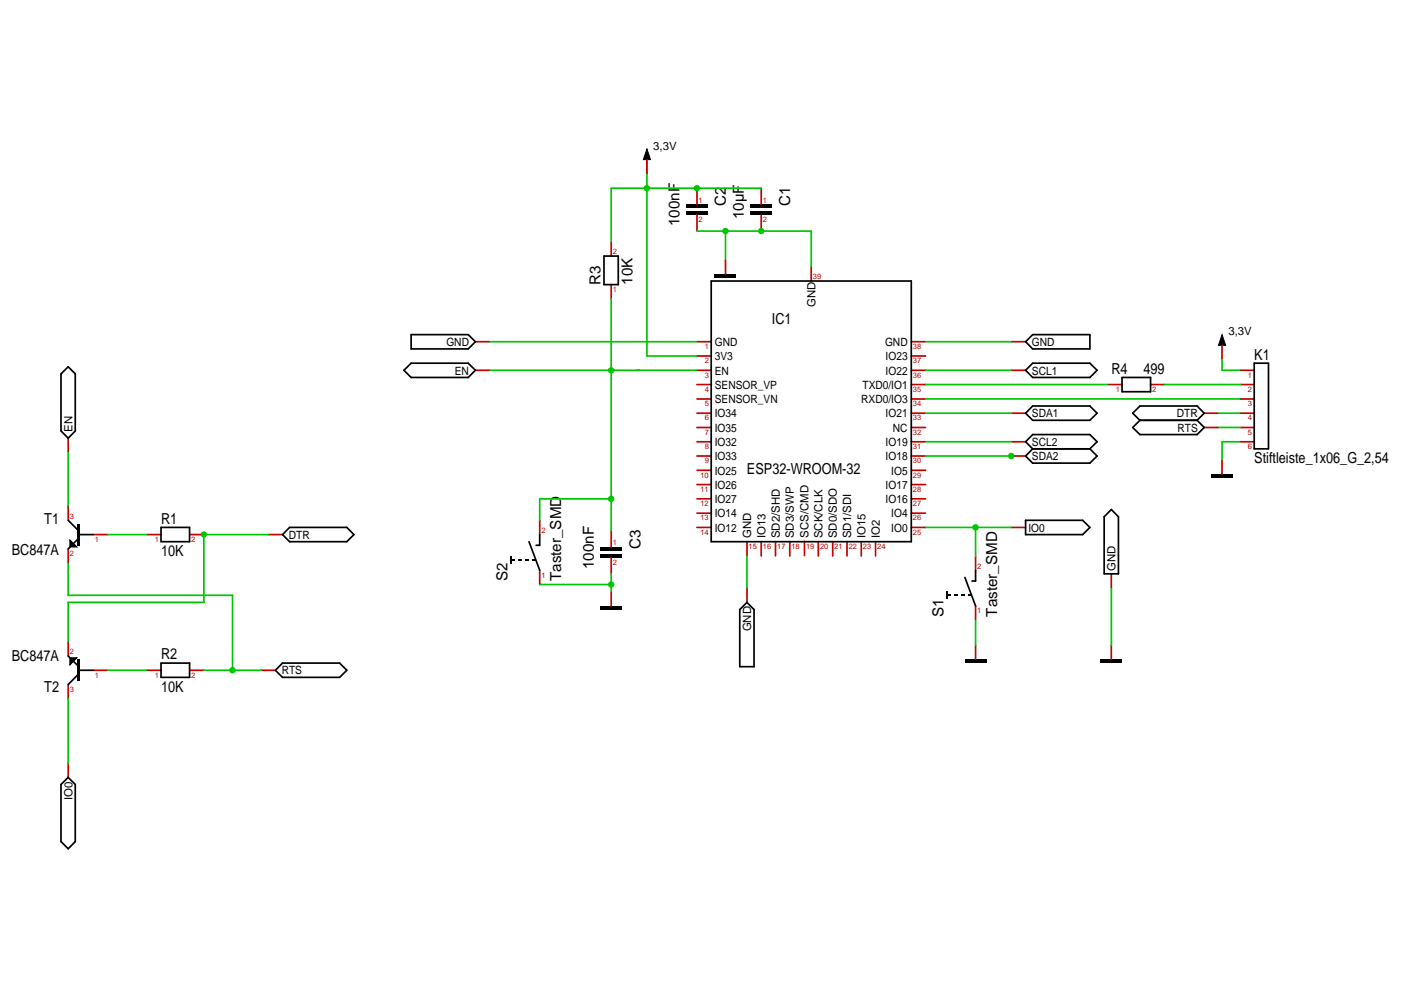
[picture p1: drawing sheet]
<svg xmlns="http://www.w3.org/2000/svg" width="297mm" height="210mm" viewBox="0 0 297 210" stroke-linecap="round" stroke-linejoin="round" font-family="sans-serif">
<g fill="none" stroke="#c70000" stroke-width=".36">
<path d="M137.2 33.8v3.1M147.8 39.9v3.4M161.4 39.9v3.4M129.6 51.3v3M147.8 45.6v3.4M153.8 55.1v3M161.4 45.6v3.4M172 56.6v3M100.8 78.5h3M100.8 72.5h3M129.6 60.3v3.1M147.8 78.5h3"/>
<path d="M147.8 72.5h3M147.8 75.5h3M193.2 78.5h3M193.2 72.5h3M193.2 75.5h3M214.4 78.5h3M214.4 72.5h3M259.1 73.2v3M262.9 78.5h3M14.5 92.9v3M147.8 93.7h3M147.8 96.7h3"/>
<path d="M147.8 87.6h3M147.8 90.6h3M147.8 84.6h3M147.8 81.5h3M147.8 99.7h3M193.2 93.7h3M193.2 96.7h3M193.2 87.6h3M193.2 90.6h3M193.2 84.6h3M193.2 81.5h3M193.2 99.7h3"/>
<path d="M214.4 93.7h3M214.4 96.7h3M214.4 87.6h3M234.9 81.5h3M243.9 81.5h3.1M255.3 87.6h3M255.3 90.6h3M259.1 97.5v3M262.9 93.7h3M262.9 87.6h3M262.9 90.6h3M262.9 84.6h3"/>
<path d="M262.9 81.5h3M14.5 107.3v3M14.5 116.4v3M19.7 113.3h3.1M31.1 113.3h3M40.2 113.3h3M56.9 113.3h3M114.4 110.3v3M129.6 112.6v3.4M129.6 118.3v3.4M147.8 111.8h3M147.8 102.7h3"/>
<path d="M147.8 105.8h3M147.8 108.8h3M158.4 114.9v3M161.4 114.9v3M164.4 114.9v3M167.4 114.9v3M170.6 114.8v3M173.5 114.9v3M176.6 114.9v3M179.6 114.9v3M182.6 114.9v3M185.6 114.9v3"/>
<path d="M193.2 111.8h3M193.2 102.7h3M193.2 105.8h3M193.2 108.8h3M206.8 117.9v3M214.4 111.8h3M14.5 136.1v3M114.4 120.9v3M129.6 125.5v3M158.4 124.7v3M206.8 128.5v3M206.8 136.8v3"/>
<path d="M235.6 121.7v3M235.6 136.8v3M14.5 145.1v3.1M19.7 142.1h3.1M31.1 142.1h3M40.2 142.1h3M55.4 142.1h3M14.5 161.8v3"/>
</g>
<g fill="none" stroke="#000" stroke-width=".36">
<path d="M128.1 54.3h3v6h-3zM150.8 59.6h42.4v55.3h-42.4zM12.9 79.3l1.6-1.5 1.5 1.5v12.1l-1.5 1.5-1.6-1.5zM85.6 78.5l1.6-1.5h12.1l1.5 1.5-1.5 1.5h-12.1zM87.2 71h12.1l1.5 1.5-1.5 1.5h-12.1zM217.4 78.5l1.5-1.5h12.2l1.5 1.5-1.5 1.5h-12.2zM217.4 72.5l1.5-1.5h12.2v3h-12.2zM265.9 77h3v18.2h-3zM218.9 95.2l-1.5-1.5 1.5-1.6h12.2l1.5 1.6-1.5 1.5M218.9 95.2h12.2M218.9 95.2l-1.5 1.5 1.5 1.5h12.2l1.5-1.5-1.5-1.5M218.9 86.1h12.2l1.5 1.5-1.5 1.5h-12.2l-1.5-1.5z"/>
<path d="M237.9 80h6v3.1h-6zM241.7 89.1l-1.5 1.5 1.5 1.5h12.1l1.5-1.5-1.5-1.5M241.7 89.1h12.1M241.7 89.1l-1.5-1.5 1.5-1.5h12.1l1.5 1.5-1.5 1.5M14.5 110.3l2.2 2.3M16.7 113.3h3M16.7 114.1l-2.2 2.3M34.1 111.8h6.1v3.1h-6.1zM61.4 111.8h12.1l1.5 1.5-1.5 1.6h-12.1l-1.5-1.6zM112.2 114.9l2.2 6M114.4 113.3v2.3h-.7M217.4 110.3h12.2l1.5 1.5-1.5 1.5h-12.2z"/>
<path d="M234.1 109.6l1.5-1.6 1.5 1.6v12.1h-3zM14.5 139.1l2.2 2.3M158.4 127.7l1.5 1.5v12.2h-3.1v-12.2zM204.6 122.4l2.2 6.1M206.8 120.9v2.3h-.7M16.7 142.1h3M16.7 142.9l-2.2 2.2M34.1 140.6h6.1v3h-6.1zM58.4 142.1l1.5-1.5h12.1l1.5 1.5-1.5 1.5h-12.1zM12.9 166.3l1.6-1.5 1.5 1.5v12.1l-1.5 1.6-1.6-1.6z"/>
</g>
<g fill="#000">
<path d="M145.5 44.8h4.5v.8h-4.5zM145.5 43.3h4.5v.8h-4.5zM151.6 58.1h4.5v.7h-4.5zM159.1 44.8h4.6v.8h-4.6zM159.1 43.3h4.6v.8h-4.6zM16.4 111.1h.6v4.5h-.6zM108.4 118.5h.7v.3h-.7zM108.2 117.9h.3v1.5h-.3zM109.9 118.5h.7v.3h-.7zM111.4 118.5h.8v.3h-.8zM112.9 118.5h.8v.3h-.8zM127.3 117.5h4.5v.8h-4.5z"/>
<path d="M127.3 116h4.5v.8h-4.5zM256.8 100.5h4.6v.7h-4.6zM127.3 128.5h4.5v.7h-4.5zM200.8 126h.7v.4h-.7zM200.6 125.5h.4v1.5h-.4zM202.3 126h.8v.4h-.8zM203.8 126h.8v.4h-.8zM204.6 139.8h4.5v.8h-4.5zM205.3 126h.8v.4h-.8zM233.3 139.8h4.6v.8h-4.6zM16.4 139.8h.6v4.6h-.6z"/>
</g>
<path d="M137.2 31.6l.7 2.2h-1.5zM259.1 71l.8 2.2h-1.6zM14.8 114.5l1.5 1.5h-1.5zM14.8 139.5h1.5l-1.5 1.5z" fill="#000" stroke="#000" stroke-width=".21"/>
<path d="M196.2 93.7h18.2" fill="none" stroke="#00c700" stroke-width=".36"/>
<circle cx="214.4" cy="96.7" r=".69" fill="#00c700"/>
<path d="M103.8 72.5h44M196.2 78.5h18.2M196.2 72.5h18.2M196.2 96.7h18.2M196.2 87.6h18.2M196.2 84.6h66.7M196.2 81.5h38.7M247 81.5h15.9M158.4 117.9v6.8M235.6 124.7v12.1" fill="none" stroke="#00c700" stroke-width=".36"/>
<circle cx="129.6" cy="123.9" r=".68" fill="#00c700"/>
<path d="M262.9 93.7h-3.8v3.8M114.4 123.9h15.2M129.6 121.7v3.8M206.8 131.5v5.3" fill="none" stroke="#00c700" stroke-width=".36"/>
<circle cx="161.4" cy="49" r=".68" fill="#00c700"/>
<path d="M161.4 49h10.6v7.6" fill="none" stroke="#00c700" stroke-width=".36"/>
<circle cx="153.8" cy="49" r=".68" fill="#00c700"/>
<path d="M147.8 49h13.6M153.8 49v6.1M258.3 90.6h4.6" fill="none" stroke="#00c700" stroke-width=".36"/>
<circle cx="49.3" cy="142.1" r=".69" fill="#00c700"/>
<path d="M258.3 87.6h4.6M14.5 119.4v6.8h34.8v15.9M43.2 142.1h12.2" fill="none" stroke="#00c700" stroke-width=".36"/>
<circle cx="43.2" cy="113.3" r=".68" fill="#00c700"/>
<path d="M56.9 113.3h-13.7v14.4h-28.7v8.4" fill="none" stroke="#00c700" stroke-width=".36"/>
<circle cx="206.8" cy="111.8" r=".69" fill="#00c700"/>
<path d="M22.8 113.3h8.3M196.2 111.8h18.2M206.8 111.8v6.1M14.5 148.2v13.6M22.8 142.1h8.3" fill="none" stroke="#00c700" stroke-width=".36"/>
<circle cx="129.6" cy="105.8" r=".69" fill="#00c700"/>
<path d="M130.3 78.5h-.7v34.1M129.6 105.8h-15.2v4.5" fill="none" stroke="#00c700" stroke-width=".36"/>
<circle cx="129.6" cy="78.5" r=".68" fill="#00c700"/>
<path d="M137.2 39.9h-7.6v11.4M129.6 63.4v15.1h-25.8M130.3 78.5h17.5M259.1 76.2v2.3h3.8M14.5 95.9v11.4" fill="none" stroke="#00c700" stroke-width=".36"/>
<g fill="#00c700">
<circle cx="137.1" cy="39.9" r=".68"/>
<circle cx="147.7" cy="39.9" r=".68"/>
</g>
<path d="M137.2 36.9v38.6h10.6M137.2 39.9h24.2" fill="none" stroke="#00c700" stroke-width=".36"/>
<g font-size="3.2">
<text x="144.1" y="47.9" transform="rotate(-90 144.1 47.9)">100nF</text>
<text x="153.9" y="43.6" transform="rotate(-90 153.9 43.6)">C2</text>
<text x="157.7" y="46.5" transform="rotate(-90 157.7 46.5)">10µF</text>
<text x="167.6" y="43.6" transform="rotate(-90 167.6 43.6)">C1</text>
<text x="127.3" y="60.3" transform="rotate(-90 127.3 60.3)">R3</text>
<text x="134.1" y="60.3" transform="rotate(-90 134.1 60.3)">10K</text>
<text x="163.7" y="68.7">IC1</text>
<text x="265.9" y="76.2">K1</text>
<text x="235.6" y="79.3">R4</text>
<text x="242.4" y="79.3">499</text>
<text x="158.4" y="100.6">ESP32-WROOM-32</text>
<text x="265.9" y="98.2">Stiftleiste_1x06_G_2,54</text>
<text x="9.4" y="111.1">T1</text>
<text x="34.1" y="111.1">R1</text>
<text x="2.5" y="117.8">BC847A</text>
<text x="34.1" y="117.9">10K</text>
<text x="135.8" y="116.3" transform="rotate(-90 135.8 116.3)">C3</text>
<text x="107.6" y="123.2" transform="rotate(-90 107.6 123.2)">S2</text>
<text x="119" y="123.2" transform="rotate(-90 119 123.2)">Taster_SMD</text>
<text x="125.9" y="120.6" transform="rotate(-90 125.9 120.6)">100nF</text>
<text x="200" y="130.7" transform="rotate(-90 200 130.7)">S1</text>
<text x="211.4" y="130.7" transform="rotate(-90 211.4 130.7)">Taster_SMD</text>
<text x="2.5" y="140.1">BC847A</text>
<text x="34.1" y="139.8">R2</text>
<text x="9.4" y="146.7">T2</text>
<text x="34.1" y="146.6">10K</text>
</g>
<g font-size="2.4">
<text x="138.5" y="31.7">3,3V</text>
<text x="172.9" y="65.2" transform="rotate(-90 172.9 65.2)">GND</text>
<text x="260.5" y="71.1">3,3V</text>
<text x="94.6" y="73.4">GND</text>
<text x="151.6" y="76.4">3V3</text>
<text x="151.6" y="73.4">GND</text>
<text x="187.6" y="73.4">GND</text>
<text x="187.8" y="76.4">IO23</text>
<text x="218.8" y="73.4">GND</text>
<text x="96.4" y="79.4">EN</text>
<text x="151.6" y="82.4">SENSOR_VP</text>
<text x="151.6" y="79.4">EN</text>
<text x="182.9" y="82.4">TXD0/IO1</text>
<text x="187.8" y="79.4">IO22</text>
<text x="218.8" y="79.4">SCL1</text>
<text x="151.6" y="88.5">IO34</text>
<text x="151.6" y="85.5">SENSOR_VN</text>
<text x="182.6" y="85.5">RXD0/IO3</text>
<text x="187.8" y="88.5">IO21</text>
<text x="218.8" y="88.5">SDA1</text>
<text x="249.5" y="88.5">DTR</text>
<text x="15.3" y="91.5" transform="rotate(-90 15.3 91.5)">EN</text>
<text x="151.6" y="94.6">IO32</text>
<text x="151.6" y="91.5">IO35</text>
<text x="187.8" y="94.6">IO19</text>
<text x="189.3" y="91.5">NC</text>
<text x="218.8" y="94.6">SCL2</text>
<text x="249.6" y="91.5">RTS</text>
<text x="151.6" y="100.6">IO25</text>
<text x="151.6" y="97.6">IO33</text>
<text x="187.8" y="97.6">IO18</text>
<text x="189" y="100.6">IO5</text>
<text x="218.8" y="97.6">SDA2</text>
<text x="151.6" y="106.7">IO27</text>
<text x="151.6" y="103.6">IO26</text>
<text x="187.8" y="103.6">IO17</text>
<text x="187.8" y="106.7">IO16</text>
<text x="151.6" y="112.7">IO12</text>
<text x="151.6" y="109.7">IO14</text>
<text x="189" y="109.7">IO4</text>
<text x="189" y="112.7">IO0</text>
<text x="218" y="112.7">IO0</text>
<text x="61.3" y="114.2">DTR</text>
<text x="159.3" y="114.1" transform="rotate(-90 159.3 114.1)">GND</text>
<text x="162.3" y="114.1" transform="rotate(-90 162.3 114.1)">IO13</text>
<text x="165.3" y="114.1" transform="rotate(-90 165.3 114.1)">SD2/SHD</text>
<text x="168.3" y="114.1" transform="rotate(-90 168.3 114.1)">SD3/SWP</text>
<text x="171.4" y="114" transform="rotate(-90 171.4 114)">SCS/CMD</text>
<text x="174.4" y="114.1" transform="rotate(-90 174.4 114.1)">SCK/CLK</text>
<text x="177.4" y="114.1" transform="rotate(-90 177.4 114.1)">SD0/SDO</text>
<text x="180.5" y="114.1" transform="rotate(-90 180.5 114.1)">SD1/SDI</text>
<text x="183.5" y="114.1" transform="rotate(-90 183.5 114.1)">IO15</text>
<text x="186.5" y="114.1" transform="rotate(-90 186.5 114.1)">IO2</text>
<text x="236.5" y="121.1" transform="rotate(-90 236.5 121.1)">GND</text>
<text x="159.3" y="133.9" transform="rotate(-90 159.3 133.9)">GND</text>
<text x="59.7" y="143">RTS</text>
<text x="15.3" y="169.7" transform="rotate(-90 15.3 169.7)">IO0</text>
</g>
<g font-size="1.6" fill="#c70000">
<text x="148.1" y="47.1">2</text>
<text x="148.1" y="42.9">1</text>
<text x="161.8" y="47.1">2</text>
<text x="161.8" y="42.9">1</text>
<text x="129.9" y="53.9">2</text>
<text x="172.4" y="59.2">39</text>
<text x="129.9" y="61.9">1</text>
<text x="149.5" y="77">2</text>
<text x="149.5" y="74">1</text>
<text x="193.6" y="74">38</text>
<text x="193.6" y="77">37</text>
<text x="149.5" y="83.1">4</text>
<text x="149.5" y="80.1">3</text>
<text x="193.6" y="80.1">36</text>
<text x="193.6" y="83.1">35</text>
<text x="236.6" y="83.1">1</text>
<text x="244.3" y="83.1">2</text>
<text x="264.6" y="83.1">2</text>
<text x="264.6" y="80.1">1</text>
<text x="149.5" y="89.2">6</text>
<text x="149.5" y="86.1">5</text>
<text x="193.6" y="86.1">34</text>
<text x="193.6" y="89.2">33</text>
<text x="264.6" y="89.2">4</text>
<text x="264.6" y="86.1">3</text>
<text x="149.5" y="95.2">8</text>
<text x="149.5" y="92.2">7</text>
<text x="193.6" y="92.2">32</text>
<text x="193.6" y="95.2">31</text>
<text x="264.6" y="95.2">6</text>
<text x="264.6" y="92.2">5</text>
<text x="148.5" y="101.3">10</text>
<text x="149.5" y="98.2">9</text>
<text x="193.6" y="98.2">30</text>
<text x="193.6" y="101.3">29</text>
<text x="148.5" y="107.3">12</text>
<text x="148.5" y="104.3">11</text>
<text x="193.6" y="104.3">28</text>
<text x="193.6" y="107.3">27</text>
<text x="14.8" y="110">3</text>
<text x="114.8" y="113">2</text>
<text x="148.5" y="113.4">14</text>
<text x="148.5" y="110.3">13</text>
<text x="193.6" y="110.3">26</text>
<text x="193.6" y="113.4">25</text>
<text x="14.8" y="117.9">2</text>
<text x="20.1" y="114.9">1</text>
<text x="32.8" y="114.9">1</text>
<text x="40.6" y="114.9">2</text>
<text x="129.9" y="119.8">2</text>
<text x="129.9" y="115.6">1</text>
<text x="158.7" y="116.4">15</text>
<text x="161.8" y="116.4">16</text>
<text x="164.8" y="116.4">17</text>
<text x="167.8" y="116.4">18</text>
<text x="170.9" y="116.3">19</text>
<text x="173.9" y="116.4">20</text>
<text x="176.9" y="116.4">21</text>
<text x="179.9" y="116.4">22</text>
<text x="183" y="116.4">23</text>
<text x="186" y="116.4">24</text>
<text x="114.8" y="122.5">1</text>
<text x="207.2" y="120.5">2</text>
<text x="207.2" y="130">1</text>
<text x="14.8" y="138.7">2</text>
<text x="20.1" y="143.7">1</text>
<text x="32.8" y="143.7">1</text>
<text x="40.6" y="143.7">2</text>
<text x="14.8" y="146.7">3</text>
</g>
</svg>
